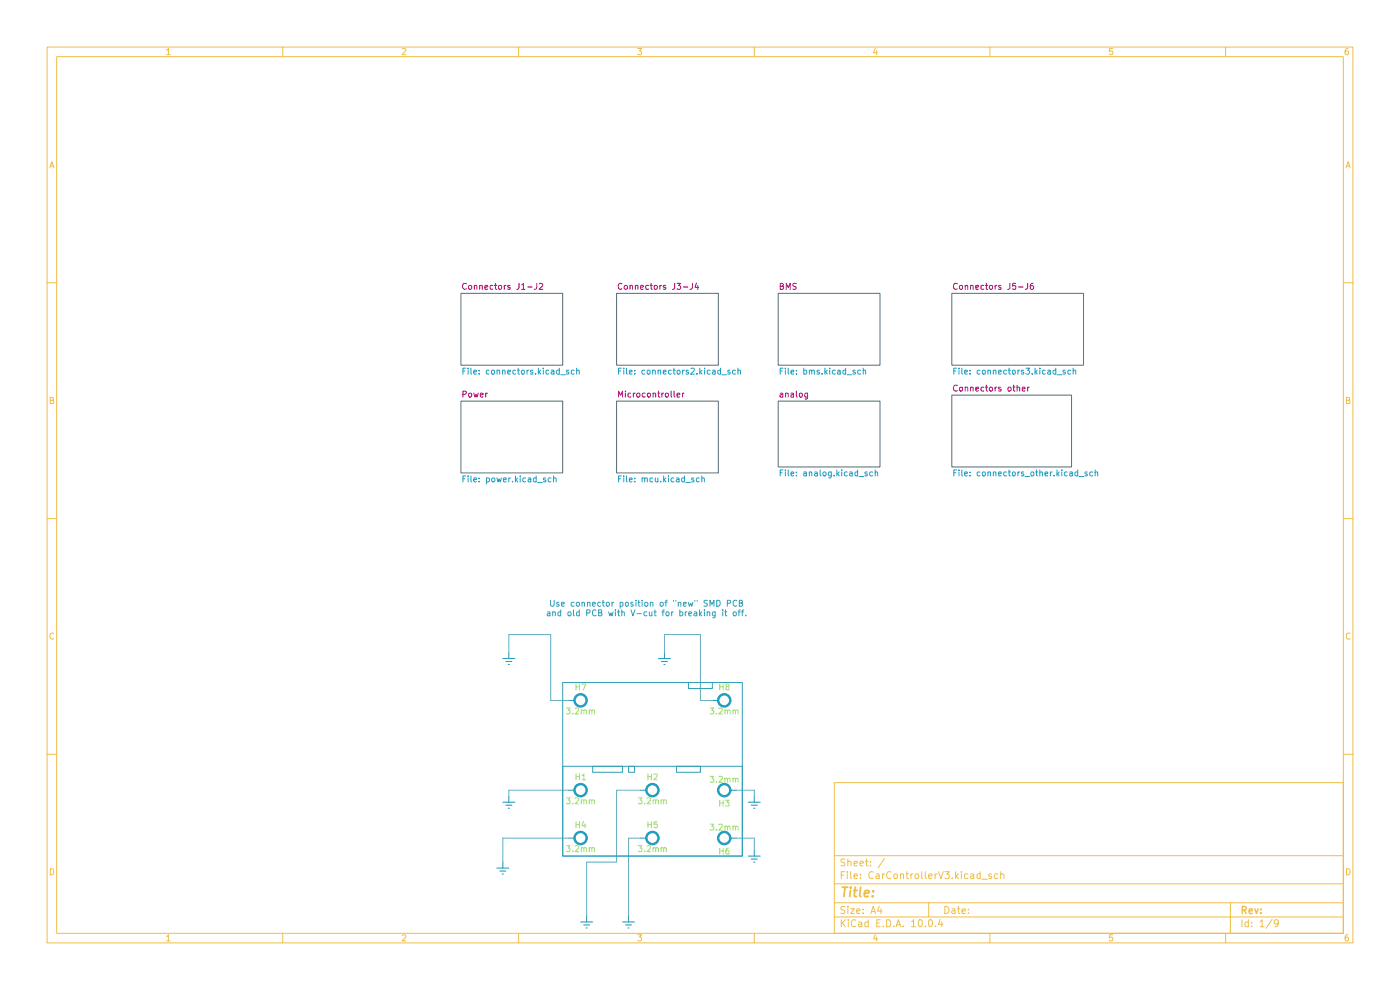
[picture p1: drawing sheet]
(kicad_sch
 (version 20260306)
 (generator "eeschema")
 (generator_version "10.0")
 (paper "A4")
 (lib_symbols
  (symbol "holes:3.2mm_hole_plated"
   (pin_numbers (hide yes))
   (pin_names (hide yes)) (exclude_from_sim no) (in_bom yes) (on_board yes)
   (in_pos_files yes)
   (duplicate_pin_numbers_are_jumpers no)
   (property "Reference" "H" (at 0 2.794 0) (show_name no) (do_not_autoplace no) (effects (font (size 1.27 1.27))))
   (property "Value" "3.2mm" (at 0.254 -2.794 0) (show_name no) (do_not_autoplace no) (effects (font (size 1.27 1.27))))
   (property "Footprint" "holes:3.2mm_plated" (at -0.254 -2.794 0) (show_name no) (do_not_autoplace no) (hide yes) (effects (font (size 1.27 1.27))))
   (property "Datasheet" "" (at 0 0 0) (show_name no) (do_not_autoplace no) (hide yes) (effects (font (size 1.27 1.27))))
   (property "Description" "" (at 0 0 0) (show_name no) (do_not_autoplace no) (hide yes) (effects (font (size 1.27 1.27))))
   (symbol "3.2mm_hole_plated_1_1"
    (circle (center 0 0) (radius 1.27) (stroke (width 0.5) (type default)) (fill (type none)))
    (pin input line (at -2.54 0 0) (length 1.27) (name "1" (effects (font (size 1.27 1.27)))) (number "1" (effects (font (size 1.27 1.27))))))
   (embedded_fonts no))
  (symbol "power:Earth"
   (power global)
   (pin_numbers (hide yes))
   (pin_names
    (offset 0) (hide yes)) (exclude_from_sim no) (in_bom yes) (on_board yes)
   (in_pos_files yes)
   (duplicate_pin_numbers_are_jumpers no)
   (property "Reference" "#PWR" (at 0 -6.35 0) (show_name no) (do_not_autoplace no) (hide yes) (effects (font (size 1.27 1.27))))
   (property "Value" "Earth" (at 0 -3.81 0) (show_name no) (do_not_autoplace no) (hide yes) (effects (font (size 1.27 1.27))))
   (property "Footprint" "" (at 0 0 0) (show_name no) (do_not_autoplace no) (hide yes) (effects (font (size 1.27 1.27))))
   (property "Datasheet" "" (at 0 0 0) (show_name no) (do_not_autoplace no) (hide yes) (effects (font (size 1.27 1.27))))
   (property "Description" "Power symbol creates a global label with name \"Earth\"" (at 0 0 0) (show_name no) (do_not_autoplace no) (hide yes) (effects (font (size 1.27 1.27))))
   (symbol "Earth_0_1"
    (polyline (pts (xy -0.635 -1.905) (xy 0.635 -1.905)) (stroke (width 0) (type default)) (fill (type none)))
    (polyline (pts (xy -0.127 -2.54) (xy 0.127 -2.54)) (stroke (width 0) (type default)) (fill (type none)))
    (polyline (pts (xy 0 -1.27) (xy 0 0)) (stroke (width 0) (type default)) (fill (type none)))
    (polyline (pts (xy 1.27 -1.27) (xy -1.27 -1.27)) (stroke (width 0) (type default)) (fill (type none))))
   (symbol "Earth_1_1"
    (pin power_in line (at 0 0 270) (length 0) (hide yes) (name "Earth" (effects (font (size 1.27 1.27)))) (number "1" (effects (font (size 1.27 1.27))))))
   (embedded_fonts no)))
 (rectangle
  (start 146.05 144.78)
  (end 151.13 146.05)
  (stroke (width 0) (type default))
  (fill (type none)))
 (rectangle
  (start 125.73 162.56)
  (end 132.08 163.83)
  (stroke (width 0) (type default))
  (fill (type none)))
 (rectangle
  (start 119.38 144.78)
  (end 157.48 181.61)
  (stroke (width 0) (type default))
  (fill (type none)))
 (rectangle
  (start 143.51 162.56)
  (end 148.59 163.83)
  (stroke (width 0) (type default))
  (fill (type none)))
 (rectangle
  (start 133.35 162.56)
  (end 134.62 163.83)
  (stroke (width 0) (type default))
  (fill (type none)))
 (rectangle
  (start 119.38 162.56)
  (end 157.48 181.61)
  (stroke (width 0) (type default))
  (fill (type none)))
 (text "Use connector position of \"new\" SMD PCB\nand old PCB with V-cut for breaking it off."
  (exclude_from_sim no)
  (at 137.16 129.286 0)
  (effects (font (size 1.27 1.27))))
 (wire
  (pts (xy 107.95 138.43) (xy 107.95 134.62))
  (stroke (width 0) (type default)))
 (wire
  (pts (xy 124.46 182.88) (xy 130.81 182.88))
  (stroke (width 0) (type default)))
 (wire
  (pts (xy 124.46 182.88) (xy 124.46 194.31))
  (stroke (width 0) (type default)))
 (wire
  (pts (xy 148.59 134.62) (xy 148.59 148.59))
  (stroke (width 0) (type default)))
 (wire
  (pts (xy 130.81 182.88) (xy 130.81 167.64))
  (stroke (width 0) (type default)))
 (wire
  (pts (xy 107.95 134.62) (xy 116.84 134.62))
  (stroke (width 0) (type default)))
 (wire
  (pts (xy 140.97 134.62) (xy 148.59 134.62))
  (stroke (width 0) (type default)))
 (wire
  (pts (xy 107.95 168.91) (xy 107.95 167.64))
  (stroke (width 0) (type default)))
 (wire
  (pts (xy 160.02 167.64) (xy 160.02 168.91))
  (stroke (width 0) (type default)))
 (wire
  (pts (xy 107.95 167.64) (xy 120.65 167.64))
  (stroke (width 0) (type default)))
 (wire
  (pts (xy 151.13 148.59) (xy 148.59 148.59))
  (stroke (width 0) (type default)))
 (wire
  (pts (xy 106.68 177.8) (xy 120.65 177.8))
  (stroke (width 0) (type default)))
 (wire
  (pts (xy 140.97 138.43) (xy 140.97 134.62))
  (stroke (width 0) (type default)))
 (wire
  (pts (xy 116.84 148.59) (xy 120.65 148.59))
  (stroke (width 0) (type default)))
 (wire
  (pts (xy 133.35 177.8) (xy 133.35 194.31))
  (stroke (width 0) (type default)))
 (wire
  (pts (xy 106.68 177.8) (xy 106.68 182.88))
  (stroke (width 0) (type default)))
 (wire
  (pts (xy 116.84 134.62) (xy 116.84 148.59))
  (stroke (width 0) (type default)))
 (wire
  (pts (xy 133.35 177.8) (xy 135.89 177.8))
  (stroke (width 0) (type default)))
 (wire
  (pts (xy 156.21 167.64) (xy 160.02 167.64))
  (stroke (width 0) (type default)))
 (wire
  (pts (xy 130.81 167.64) (xy 135.89 167.64))
  (stroke (width 0) (type default)))
 (wire
  (pts (xy 160.02 177.8) (xy 160.02 180.34))
  (stroke (width 0) (type default)))
 (wire
  (pts (xy 156.21 177.8) (xy 160.02 177.8))
  (stroke (width 0) (type default)))
 (symbol
  (lib_id "power:Earth")
  (at 133.35 194.31 0)
  (mirror y)
  (unit 1)
  (body_style 1)
  (exclude_from_sim no)
  (in_bom yes)
  (on_board yes)
  (in_pos_files yes)
  (dnp no)
  (property "Reference" "#PWR141" (at 133.35 200.66 0) (hide yes) (show_name no) (do_not_autoplace no) (effects (font (size 1.27 1.27))))
  (property "Value" "Earth" (at 133.35 198.12 0) (hide yes) (show_name no) (do_not_autoplace no) (effects (font (size 1.27 1.27))))
  (property "Footprint" "" (at 133.35 194.31 0) (hide yes) (show_name no) (do_not_autoplace no) (effects (font (size 1.27 1.27))))
  (property "Datasheet" "" (at 133.35 194.31 0) (hide yes) (show_name no) (do_not_autoplace no) (effects (font (size 1.27 1.27))))
  (property "Description" "Power symbol creates a global label with name \"Earth\"" (at 133.35 194.31 0) (hide yes) (show_name no) (do_not_autoplace no) (effects (font (size 1.27 1.27))))
  (pin "1"))
 (symbol
  (lib_id "power:Earth")
  (at 107.95 168.91 0)
  (mirror y)
  (unit 1)
  (body_style 1)
  (exclude_from_sim no)
  (in_bom yes)
  (on_board yes)
  (in_pos_files yes)
  (dnp no)
  (property "Reference" "#PWR142" (at 107.95 175.26 0) (hide yes) (show_name no) (do_not_autoplace no) (effects (font (size 1.27 1.27))))
  (property "Value" "Earth" (at 107.95 172.72 0) (hide yes) (show_name no) (do_not_autoplace no) (effects (font (size 1.27 1.27))))
  (property "Footprint" "" (at 107.95 168.91 0) (hide yes) (show_name no) (do_not_autoplace no) (effects (font (size 1.27 1.27))))
  (property "Datasheet" "" (at 107.95 168.91 0) (hide yes) (show_name no) (do_not_autoplace no) (effects (font (size 1.27 1.27))))
  (property "Description" "Power symbol creates a global label with name \"Earth\"" (at 107.95 168.91 0) (hide yes) (show_name no) (do_not_autoplace no) (effects (font (size 1.27 1.27))))
  (pin "1"))
 (symbol
  (lib_id "holes:3.2mm_hole_plated")
  (at 123.19 167.64 0)
  (unit 1)
  (body_style 1)
  (exclude_from_sim no)
  (in_bom yes)
  (on_board yes)
  (in_pos_files yes)
  (dnp no)
  (property "Reference" "H1" (at 123.19 164.846 0) (show_name no) (do_not_autoplace no) (effects (font (size 1.27 1.27))))
  (property "Value" "3.2mm" (at 123.19 169.926 0) (show_name no) (do_not_autoplace no) (effects (font (size 1.27 1.27))))
  (property "Footprint" "holes:3.2mm_plated" (at 123.19 167.64 0) (hide yes) (show_name no) (do_not_autoplace no) (effects (font (size 1.27 1.27))))
  (property "Datasheet" "" (at 123.19 167.64 0) (hide yes) (show_name no) (do_not_autoplace no) (effects (font (size 1.27 1.27))))
  (property "Description" "" (at 123.19 167.64 0) (hide yes) (show_name no) (do_not_autoplace no) (effects (font (size 1.27 1.27))))
  (pin "1"))
 (symbol
  (lib_id "holes:3.2mm_hole_plated")
  (at 153.67 177.8 180)
  (unit 1)
  (body_style 1)
  (exclude_from_sim no)
  (in_bom yes)
  (on_board yes)
  (in_pos_files yes)
  (dnp no)
  (property "Reference" "H6" (at 153.67 180.594 0) (show_name no) (do_not_autoplace no) (effects (font (size 1.27 1.27))))
  (property "Value" "3.2mm" (at 153.67 175.514 0) (show_name no) (do_not_autoplace no) (effects (font (size 1.27 1.27))))
  (property "Footprint" "holes:3.2mm_plated" (at 153.67 177.8 0) (hide yes) (show_name no) (do_not_autoplace no) (effects (font (size 1.27 1.27))))
  (property "Datasheet" "" (at 153.67 177.8 0) (hide yes) (show_name no) (do_not_autoplace no) (effects (font (size 1.27 1.27))))
  (property "Description" "" (at 153.67 177.8 0) (hide yes) (show_name no) (do_not_autoplace no) (effects (font (size 1.27 1.27))))
  (pin "1"))
 (symbol
  (lib_id "holes:3.2mm_hole_plated")
  (at 153.67 167.64 180)
  (unit 1)
  (body_style 1)
  (exclude_from_sim no)
  (in_bom yes)
  (on_board yes)
  (in_pos_files yes)
  (dnp no)
  (property "Reference" "H3" (at 153.67 170.434 0) (show_name no) (do_not_autoplace no) (effects (font (size 1.27 1.27))))
  (property "Value" "3.2mm" (at 153.67 165.354 0) (show_name no) (do_not_autoplace no) (effects (font (size 1.27 1.27))))
  (property "Footprint" "holes:3.2mm_plated" (at 153.67 167.64 0) (hide yes) (show_name no) (do_not_autoplace no) (effects (font (size 1.27 1.27))))
  (property "Datasheet" "" (at 153.67 167.64 0) (hide yes) (show_name no) (do_not_autoplace no) (effects (font (size 1.27 1.27))))
  (property "Description" "" (at 153.67 167.64 0) (hide yes) (show_name no) (do_not_autoplace no) (effects (font (size 1.27 1.27))))
  (pin "1"))
 (symbol
  (lib_id "power:Earth")
  (at 124.46 194.31 0)
  (mirror y)
  (unit 1)
  (body_style 1)
  (exclude_from_sim no)
  (in_bom yes)
  (on_board yes)
  (in_pos_files yes)
  (dnp no)
  (property "Reference" "#PWR140" (at 124.46 200.66 0) (hide yes) (show_name no) (do_not_autoplace no) (effects (font (size 1.27 1.27))))
  (property "Value" "Earth" (at 124.46 198.12 0) (hide yes) (show_name no) (do_not_autoplace no) (effects (font (size 1.27 1.27))))
  (property "Footprint" "" (at 124.46 194.31 0) (hide yes) (show_name no) (do_not_autoplace no) (effects (font (size 1.27 1.27))))
  (property "Datasheet" "" (at 124.46 194.31 0) (hide yes) (show_name no) (do_not_autoplace no) (effects (font (size 1.27 1.27))))
  (property "Description" "Power symbol creates a global label with name \"Earth\"" (at 124.46 194.31 0) (hide yes) (show_name no) (do_not_autoplace no) (effects (font (size 1.27 1.27))))
  (pin "1"))
 (symbol
  (lib_id "power:Earth")
  (at 160.02 168.91 0)
  (mirror y)
  (unit 1)
  (body_style 1)
  (exclude_from_sim no)
  (in_bom yes)
  (on_board yes)
  (in_pos_files yes)
  (dnp no)
  (property "Reference" "#PWR143" (at 160.02 175.26 0) (hide yes) (show_name no) (do_not_autoplace no) (effects (font (size 1.27 1.27))))
  (property "Value" "Earth" (at 160.02 172.72 0) (hide yes) (show_name no) (do_not_autoplace no) (effects (font (size 1.27 1.27))))
  (property "Footprint" "" (at 160.02 168.91 0) (hide yes) (show_name no) (do_not_autoplace no) (effects (font (size 1.27 1.27))))
  (property "Datasheet" "" (at 160.02 168.91 0) (hide yes) (show_name no) (do_not_autoplace no) (effects (font (size 1.27 1.27))))
  (property "Description" "Power symbol creates a global label with name \"Earth\"" (at 160.02 168.91 0) (hide yes) (show_name no) (do_not_autoplace no) (effects (font (size 1.27 1.27))))
  (pin "1"))
 (symbol
  (lib_id "power:Earth")
  (at 160.02 180.34 0)
  (mirror y)
  (unit 1)
  (body_style 1)
  (exclude_from_sim no)
  (in_bom yes)
  (on_board yes)
  (in_pos_files yes)
  (dnp no)
  (property "Reference" "#PWR129" (at 160.02 186.69 0) (hide yes) (show_name no) (do_not_autoplace no) (effects (font (size 1.27 1.27))))
  (property "Value" "Earth" (at 160.02 184.15 0) (hide yes) (show_name no) (do_not_autoplace no) (effects (font (size 1.27 1.27))))
  (property "Footprint" "" (at 160.02 180.34 0) (hide yes) (show_name no) (do_not_autoplace no) (effects (font (size 1.27 1.27))))
  (property "Datasheet" "" (at 160.02 180.34 0) (hide yes) (show_name no) (do_not_autoplace no) (effects (font (size 1.27 1.27))))
  (property "Description" "Power symbol creates a global label with name \"Earth\"" (at 160.02 180.34 0) (hide yes) (show_name no) (do_not_autoplace no) (effects (font (size 1.27 1.27))))
  (pin "1"))
 (symbol
  (lib_id "power:Earth")
  (at 107.95 138.43 0)
  (mirror y)
  (unit 1)
  (body_style 1)
  (exclude_from_sim no)
  (in_bom yes)
  (on_board yes)
  (in_pos_files yes)
  (dnp no)
  (property "Reference" "#PWR145" (at 107.95 144.78 0) (hide yes) (show_name no) (do_not_autoplace no) (effects (font (size 1.27 1.27))))
  (property "Value" "Earth" (at 107.95 142.24 0) (hide yes) (show_name no) (do_not_autoplace no) (effects (font (size 1.27 1.27))))
  (property "Footprint" "" (at 107.95 138.43 0) (hide yes) (show_name no) (do_not_autoplace no) (effects (font (size 1.27 1.27))))
  (property "Datasheet" "" (at 107.95 138.43 0) (hide yes) (show_name no) (do_not_autoplace no) (effects (font (size 1.27 1.27))))
  (property "Description" "Power symbol creates a global label with name \"Earth\"" (at 107.95 138.43 0) (hide yes) (show_name no) (do_not_autoplace no) (effects (font (size 1.27 1.27))))
  (pin "1"))
 (symbol
  (lib_id "holes:3.2mm_hole_plated")
  (at 138.43 167.64 0)
  (unit 1)
  (body_style 1)
  (exclude_from_sim no)
  (in_bom yes)
  (on_board yes)
  (in_pos_files yes)
  (dnp no)
  (property "Reference" "H2" (at 138.43 164.846 0) (show_name no) (do_not_autoplace no) (effects (font (size 1.27 1.27))))
  (property "Value" "3.2mm" (at 138.43 169.926 0) (show_name no) (do_not_autoplace no) (effects (font (size 1.27 1.27))))
  (property "Footprint" "holes:3.2mm_plated" (at 138.43 167.64 0) (hide yes) (show_name no) (do_not_autoplace no) (effects (font (size 1.27 1.27))))
  (property "Datasheet" "" (at 138.43 167.64 0) (hide yes) (show_name no) (do_not_autoplace no) (effects (font (size 1.27 1.27))))
  (property "Description" "" (at 138.43 167.64 0) (hide yes) (show_name no) (do_not_autoplace no) (effects (font (size 1.27 1.27))))
  (pin "1"))
 (symbol
  (lib_id "holes:3.2mm_hole_plated")
  (at 123.19 177.8 0)
  (unit 1)
  (body_style 1)
  (exclude_from_sim no)
  (in_bom yes)
  (on_board yes)
  (in_pos_files yes)
  (dnp no)
  (property "Reference" "H4" (at 123.19 175.006 0) (show_name no) (do_not_autoplace no) (effects (font (size 1.27 1.27))))
  (property "Value" "3.2mm" (at 123.19 180.086 0) (show_name no) (do_not_autoplace no) (effects (font (size 1.27 1.27))))
  (property "Footprint" "holes:3.2mm_plated" (at 123.19 177.8 0) (hide yes) (show_name no) (do_not_autoplace no) (effects (font (size 1.27 1.27))))
  (property "Datasheet" "" (at 123.19 177.8 0) (hide yes) (show_name no) (do_not_autoplace no) (effects (font (size 1.27 1.27))))
  (property "Description" "" (at 123.19 177.8 0) (hide yes) (show_name no) (do_not_autoplace no) (effects (font (size 1.27 1.27))))
  (pin "1"))
 (symbol
  (lib_id "holes:3.2mm_hole_plated")
  (at 123.19 148.59 0)
  (unit 1)
  (body_style 1)
  (exclude_from_sim no)
  (in_bom yes)
  (on_board yes)
  (in_pos_files yes)
  (dnp no)
  (property "Reference" "H7" (at 123.19 145.796 0) (show_name no) (do_not_autoplace no) (effects (font (size 1.27 1.27))))
  (property "Value" "3.2mm" (at 123.19 150.876 0) (show_name no) (do_not_autoplace no) (effects (font (size 1.27 1.27))))
  (property "Footprint" "holes:3.2mm_plated" (at 123.19 148.59 0) (hide yes) (show_name no) (do_not_autoplace no) (effects (font (size 1.27 1.27))))
  (property "Datasheet" "" (at 123.19 148.59 0) (hide yes) (show_name no) (do_not_autoplace no) (effects (font (size 1.27 1.27))))
  (property "Description" "" (at 123.19 148.59 0) (hide yes) (show_name no) (do_not_autoplace no) (effects (font (size 1.27 1.27))))
  (pin "1"))
 (symbol
  (lib_id "power:Earth")
  (at 140.97 138.43 0)
  (mirror y)
  (unit 1)
  (body_style 1)
  (exclude_from_sim no)
  (in_bom yes)
  (on_board yes)
  (in_pos_files yes)
  (dnp no)
  (property "Reference" "#PWR144" (at 140.97 144.78 0) (hide yes) (show_name no) (do_not_autoplace no) (effects (font (size 1.27 1.27))))
  (property "Value" "Earth" (at 140.97 142.24 0) (hide yes) (show_name no) (do_not_autoplace no) (effects (font (size 1.27 1.27))))
  (property "Footprint" "" (at 140.97 138.43 0) (hide yes) (show_name no) (do_not_autoplace no) (effects (font (size 1.27 1.27))))
  (property "Datasheet" "" (at 140.97 138.43 0) (hide yes) (show_name no) (do_not_autoplace no) (effects (font (size 1.27 1.27))))
  (property "Description" "Power symbol creates a global label with name \"Earth\"" (at 140.97 138.43 0) (hide yes) (show_name no) (do_not_autoplace no) (effects (font (size 1.27 1.27))))
  (pin "1"))
 (symbol
  (lib_id "holes:3.2mm_hole_plated")
  (at 138.43 177.8 0)
  (unit 1)
  (body_style 1)
  (exclude_from_sim no)
  (in_bom yes)
  (on_board yes)
  (in_pos_files yes)
  (dnp no)
  (property "Reference" "H5" (at 138.43 175.006 0) (show_name no) (do_not_autoplace no) (effects (font (size 1.27 1.27))))
  (property "Value" "3.2mm" (at 138.43 180.086 0) (show_name no) (do_not_autoplace no) (effects (font (size 1.27 1.27))))
  (property "Footprint" "holes:3.2mm_plated" (at 138.43 177.8 0) (hide yes) (show_name no) (do_not_autoplace no) (effects (font (size 1.27 1.27))))
  (property "Datasheet" "" (at 138.43 177.8 0) (hide yes) (show_name no) (do_not_autoplace no) (effects (font (size 1.27 1.27))))
  (property "Description" "" (at 138.43 177.8 0) (hide yes) (show_name no) (do_not_autoplace no) (effects (font (size 1.27 1.27))))
  (pin "1"))
 (symbol
  (lib_id "holes:3.2mm_hole_plated")
  (at 153.67 148.59 0)
  (unit 1)
  (body_style 1)
  (exclude_from_sim no)
  (in_bom yes)
  (on_board yes)
  (in_pos_files yes)
  (dnp no)
  (property "Reference" "H8" (at 153.67 145.796 0) (show_name no) (do_not_autoplace no) (effects (font (size 1.27 1.27))))
  (property "Value" "3.2mm" (at 153.67 150.876 0) (show_name no) (do_not_autoplace no) (effects (font (size 1.27 1.27))))
  (property "Footprint" "holes:3.2mm_plated" (at 153.67 148.59 0) (hide yes) (show_name no) (do_not_autoplace no) (effects (font (size 1.27 1.27))))
  (property "Datasheet" "" (at 153.67 148.59 0) (hide yes) (show_name no) (do_not_autoplace no) (effects (font (size 1.27 1.27))))
  (property "Description" "" (at 153.67 148.59 0) (hide yes) (show_name no) (do_not_autoplace no) (effects (font (size 1.27 1.27))))
  (pin "1"))
 (symbol
  (lib_id "power:Earth")
  (at 106.68 182.88 0)
  (mirror y)
  (unit 1)
  (body_style 1)
  (exclude_from_sim no)
  (in_bom yes)
  (on_board yes)
  (in_pos_files yes)
  (dnp no)
  (property "Reference" "#PWR125" (at 106.68 189.23 0) (hide yes) (show_name no) (do_not_autoplace no) (effects (font (size 1.27 1.27))))
  (property "Value" "Earth" (at 106.68 186.69 0) (hide yes) (show_name no) (do_not_autoplace no) (effects (font (size 1.27 1.27))))
  (property "Footprint" "" (at 106.68 182.88 0) (hide yes) (show_name no) (do_not_autoplace no) (effects (font (size 1.27 1.27))))
  (property "Datasheet" "" (at 106.68 182.88 0) (hide yes) (show_name no) (do_not_autoplace no) (effects (font (size 1.27 1.27))))
  (property "Description" "Power symbol creates a global label with name \"Earth\"" (at 106.68 182.88 0) (hide yes) (show_name no) (do_not_autoplace no) (effects (font (size 1.27 1.27))))
  (pin "1"))
 (sheet
  (at 97.79 62.23)
  (size 21.59 15.24)
  (exclude_from_sim no)
  (in_bom yes)
  (on_board yes)
  (dnp no)
  (fields_autoplaced yes)
  (stroke (width 0.1524) (type solid))
  (fill (color 0 0 0 0))
  (property "Sheetname" "Connectors J1-J2" (at 97.79 61.5184 0) (show_name no) (do_not_autoplace no) (effects (font (size 1.27 1.27)) (justify left bottom)))
  (property "Sheetfile" "connectors.kicad_sch" (at 97.79 78.0546 0) (show_name no) (do_not_autoplace no) (effects (font (size 1.27 1.27)) (justify left top))))
 (sheet
  (at 201.93 62.23)
  (size 27.94 15.24)
  (exclude_from_sim no)
  (in_bom yes)
  (on_board yes)
  (dnp no)
  (fields_autoplaced yes)
  (stroke (width 0.1524) (type solid))
  (fill (color 0 0 0 0))
  (property "Sheetname" "Connectors J5-J6" (at 201.93 61.5184 0) (show_name no) (do_not_autoplace no) (effects (font (size 1.27 1.27)) (justify left bottom)))
  (property "Sheetfile" "connectors3.kicad_sch" (at 201.93 78.0546 0) (show_name no) (do_not_autoplace no) (effects (font (size 1.27 1.27)) (justify left top))))
 (sheet
  (at 201.93 83.82)
  (size 25.4 15.24)
  (exclude_from_sim no)
  (in_bom yes)
  (on_board yes)
  (dnp no)
  (fields_autoplaced yes)
  (stroke (width 0.1524) (type solid))
  (fill (color 0 0 0 0))
  (property "Sheetname" "Connectors other" (at 201.93 83.1084 0) (show_name no) (do_not_autoplace no) (effects (font (size 1.27 1.27)) (justify left bottom)))
  (property "Sheetfile" "connectors_other.kicad_sch" (at 201.93 99.6446 0) (show_name no) (do_not_autoplace no) (effects (font (size 1.27 1.27)) (justify left top))))
 (sheet
  (at 165.1 62.23)
  (size 21.59 15.24)
  (exclude_from_sim no)
  (in_bom yes)
  (on_board yes)
  (dnp no)
  (fields_autoplaced yes)
  (stroke (width 0.1524) (type solid))
  (fill (color 0 0 0 0))
  (property "Sheetname" "BMS" (at 165.1 61.5184 0) (show_name no) (do_not_autoplace no) (effects (font (size 1.27 1.27)) (justify left bottom)))
  (property "Sheetfile" "bms.kicad_sch" (at 165.1 78.0546 0) (show_name no) (do_not_autoplace no) (effects (font (size 1.27 1.27)) (justify left top))))
 (sheet
  (at 165.1 85.09)
  (size 21.59 13.97)
  (exclude_from_sim no)
  (in_bom yes)
  (on_board yes)
  (dnp no)
  (fields_autoplaced yes)
  (stroke (width 0.1524) (type solid))
  (fill (color 0 0 0 0))
  (property "Sheetname" "analog" (at 165.1 84.3784 0) (show_name no) (do_not_autoplace no) (effects (font (size 1.27 1.27)) (justify left bottom)))
  (property "Sheetfile" "analog.kicad_sch" (at 165.1 99.6446 0) (show_name no) (do_not_autoplace no) (effects (font (size 1.27 1.27)) (justify left top))))
 (sheet
  (at 130.81 85.09)
  (size 21.59 15.24)
  (exclude_from_sim no)
  (in_bom yes)
  (on_board yes)
  (dnp no)
  (fields_autoplaced yes)
  (stroke (width 0.1524) (type solid))
  (fill (color 0 0 0 0))
  (property "Sheetname" "Microcontroller" (at 130.81 84.3784 0) (show_name no) (do_not_autoplace no) (effects (font (size 1.27 1.27)) (justify left bottom)))
  (property "Sheetfile" "mcu.kicad_sch" (at 130.81 100.9146 0) (show_name no) (do_not_autoplace no) (effects (font (size 1.27 1.27)) (justify left top))))
 (sheet
  (at 97.79 85.09)
  (size 21.59 15.24)
  (exclude_from_sim no)
  (in_bom yes)
  (on_board yes)
  (dnp no)
  (fields_autoplaced yes)
  (stroke (width 0.1524) (type solid))
  (fill (color 0 0 0 0))
  (property "Sheetname" "Power" (at 97.79 84.3784 0) (show_name no) (do_not_autoplace no) (effects (font (size 1.27 1.27)) (justify left bottom)))
  (property "Sheetfile" "power.kicad_sch" (at 97.79 100.9146 0) (show_name no) (do_not_autoplace no) (effects (font (size 1.27 1.27)) (justify left top))))
 (sheet
  (at 130.81 62.23)
  (size 21.59 15.24)
  (exclude_from_sim no)
  (in_bom yes)
  (on_board yes)
  (dnp no)
  (fields_autoplaced yes)
  (stroke (width 0.1524) (type solid))
  (fill (color 0 0 0 0))
  (property "Sheetname" "Connectors J3-J4" (at 130.81 61.5184 0) (show_name no) (do_not_autoplace no) (effects (font (size 1.27 1.27)) (justify left bottom)))
  (property "Sheetfile" "connectors2.kicad_sch" (at 130.81 78.0546 0) (show_name no) (do_not_autoplace no) (effects (font (size 1.27 1.27)) (justify left top))))
 (sheet_instances
  (path ""
   (page "1")))
 (embedded_fonts no))
